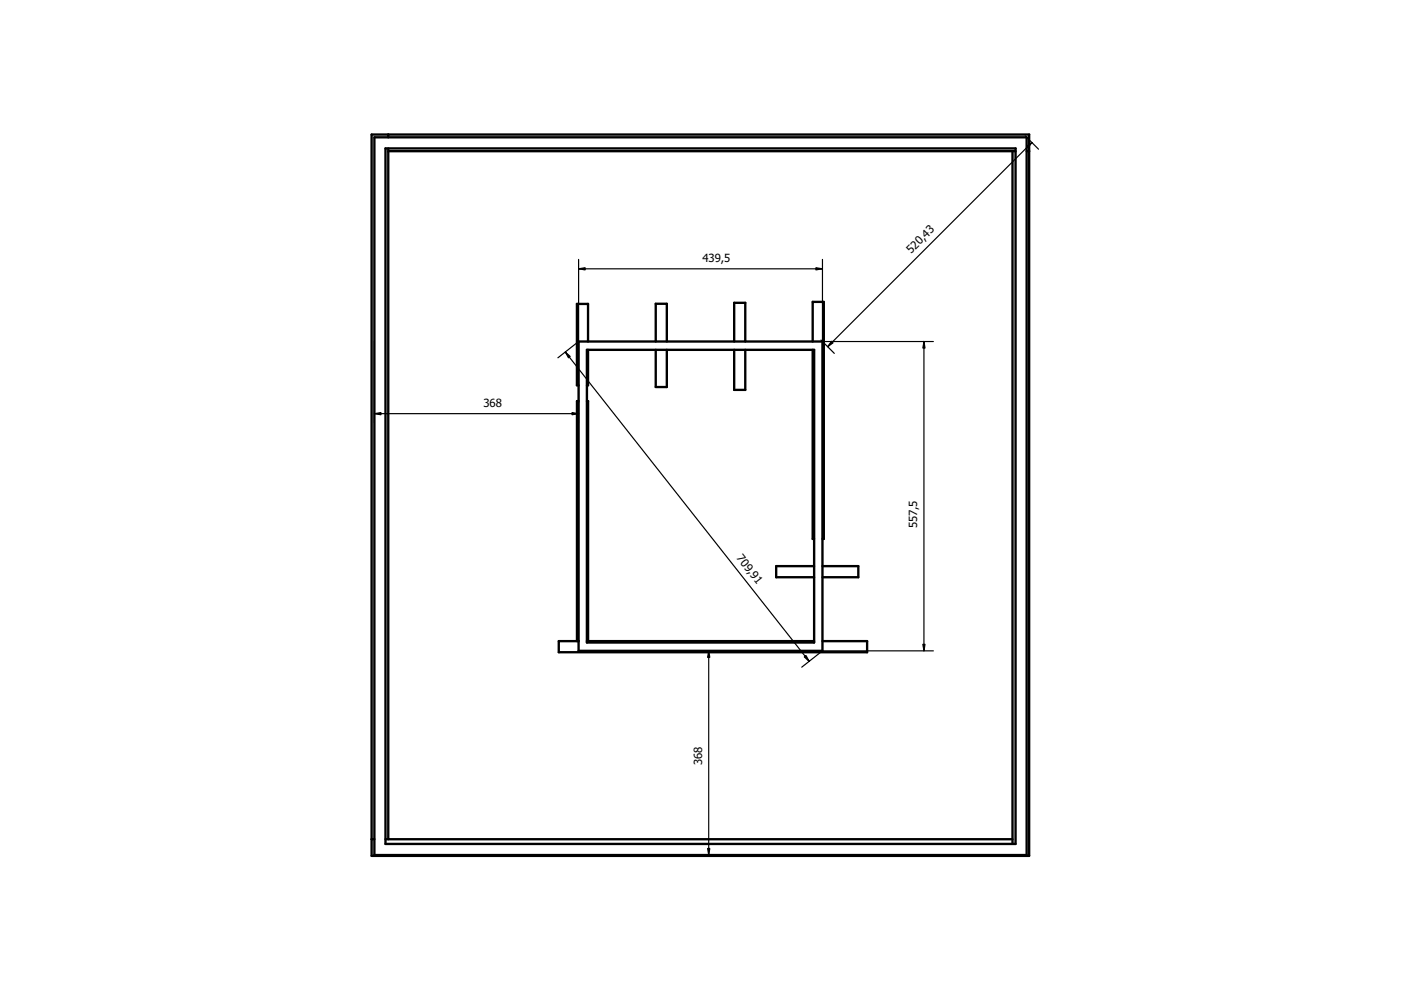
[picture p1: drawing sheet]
<svg xmlns="http://www.w3.org/2000/svg" width="297mm" height="210mm" viewBox="0 0 297 210" stroke-linecap="round" stroke-linejoin="round" font-family="sans-serif">
<g fill="none" stroke="#000" stroke-width=".5">
<path d="M78.8 28.5h139.4v153h-139.4zM79.4 29.1h138.3v152.2h-138.3zM81.7 31.5h133.6v147.4h-133.6zM82.3 32.1h133M82.3 28.5v.6M82.3 31.5v146.4M214.7 32.1v146.8M217.7 32.1h.5M122.7 72.4h51.7v65.6h-51.7zM124.4 74.2h48.2v62h-48.2zM124.7 72.4v-8h-2.4v17.3h.4M124.7 74.2v7.5h-.3"/>
<path d="M139 72.4v-8h2.4v8M139 74.2v7.9h2.4v-7.9M155.7 72.4v-8.2h2.3v8.2M155.7 74.2v8.5h2.3v-8.5M172.3 72.4v-8.4h2.4v50.3h-.3M172.3 74.2v40.1h.3M122.7 85h-.4v50.9h.4M124.4 85h.3v50.9h-.3M122.7 135.9h-4.2v2.4h65.3v-2.4h-9.4M124.4 135.9h48.2M172.6 120h-8v2.4h8M174.4 120h7.6v2.4h-7.6"/>
<path d="M78.8 177.9h.6M81.7 177.9h133M214.7 181.3v.2"/>
</g>
<g fill="none" stroke="#000" stroke-width=".25">
<path d="M217.4 28.8l2.8 2.8M218.8 30.2l-43.3 43.3M122.7 57h51.7M122.7 55v34.7M174.4 55v17.4h23.5M79.4 72.4v17.3M119.9 74.6l51.7 65.6M122.7 72.4l-4.4 3.5M174.1 72.1l2.8 2.8M195.9 72.4v65.6M79.4 87.7h43.3M122.7 138h29.6"/>
<path d="M150.3 138v43.3M197.9 138h-23.5l-4.4 3.5M122.7 181.3h29.6"/>
</g>
<path d="M217.6 31l1.2-.8-.9 1.2zM122.7 57l1.4-.2v.4zM173 56.8l1.4 .2-1.4 .2zM119.9 74.6l1 1-.4 .3zM176.3 72.4l.3 .3-1.1 .8zM195.9 72.4l.2 1.4h-.4zM79.4 87.7l1.4-.2v.4zM121.3 87.5l1.4 .2-1.4 .2zM150.3 138l.2 1.4h-.5zM195.7 136.6h.4l-.2 1.4zM170.5 139.3l.4-.3 .7 1.2zM150 179.9h.5l-.2 1.4z" fill="#000" stroke="#000" stroke-width=".25"/>
<g font-size="2.4">
<text x="193.2" y="53.8" transform="rotate(-45 193.2 53.8)">520,43</text>
<text x="148.9" y="55.6">439,5</text>
<text x="102.5" y="86.3">368</text>
<text x="194.5" y="111.9" transform="rotate(-90 194.5 111.9)">557,5</text>
<text x="156.1" y="118.3" transform="rotate(52 156.1 118.3)">709,91</text>
<text x="148.9" y="162.2" transform="rotate(-90 148.9 162.2)">368</text>
</g>
</svg>
